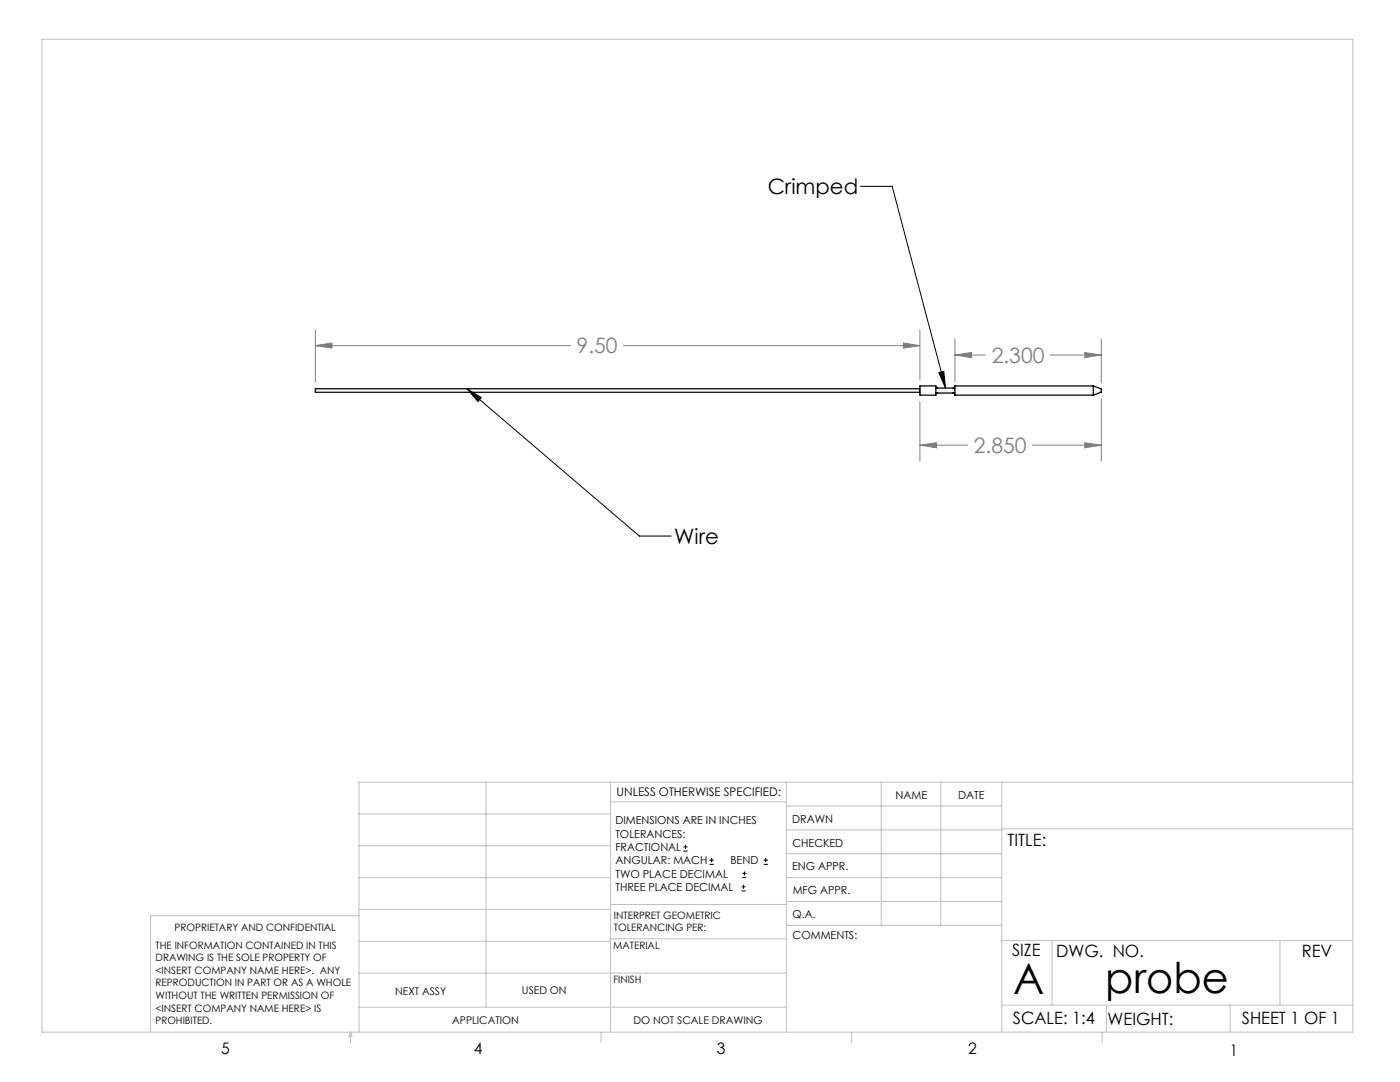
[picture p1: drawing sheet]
<svg xmlns="http://www.w3.org/2000/svg" width="279mm" height="216mm" viewBox="0 0 279 216" stroke-linecap="round" stroke-linejoin="round" font-family="sans-serif">
<g fill="none" stroke="#000" stroke-width=".2">
<path d="M171.7 37.2h6.3l10.7 40.2M93.2 77.6l34.4 29.4h6.3M93.2 77.6l2.9 1.7-.7 .8zM187.4 74.4l.9-.3 .4 3.3zM136.4 169.8h.8M136.4 169h.8M136.8 168.6v.8M141.6 172.5h.9M141.6 171.6h.9M142 171.2v.8M148 177.8h.8M148 177h.8"/>
<path d="M148.1 175.1h.8M148.1 174.3h.8M148.4 176.5v.8M148.6 173.9v.8M152.4 172.5h.8M152.4 171.6h.8M152.8 171.2v.8"/>
</g>
<g fill="none" stroke="#808080" stroke-width=".2">
<path d="M62.9 69l3.4-.6v1.1zM62.9 65.8v10.5M62.9 69h51M124.4 69h59.2M180.3 68.4l3.3 .6-3.3 .5zM183.6 65.8v9.9M190.6 70.8l3.3-.5v1.1zM190.6 67.7v8.5M190.6 70.8h6.1M209.6 70.8h10.2M216.5 70.3l3.3 .5-3.3 .6zM219.8 67.7v8.6"/>
<path d="M219.8 79.5v12.5M183.6 88.8l3.3-.5v1.1zM183.6 80.1v11.9M183.6 88.8h9.5M206.1 88.8h13.7M216.5 88.3l3.3 .5-3.3 .6z"/>
</g>
<g fill="none" stroke="#c0c0c0" stroke-width=".2">
<path d="M8.4 7.8h261.6v198.2h-261.6zM97 156.1v44.9M121.8 156.1v49.9M121.8 160h35.2M157 156.1v49.9M175.9 156.1v28.5M187.7 156.1v28.5M199.9 156.1v49.9M270 156.1h-198.4v49.9M71.6 175.1h50.2M71.6 168.8h50.2M71.6 162.4h50.2"/>
<path d="M157 170.4h42.9M157 165.6h42.9M157 160.8h42.9M157 175.1h42.9M157 179.9h42.9M199.9 165.4h70.1M71.6 194.2h85.4M71.6 187.8h50.2M71.6 181.5h50.2M71.6 182.7h-41.5v23.3M121.8 187.3h35.2M121.8 180.5h35.2"/>
<path d="M157 184.6h42.9M199.9 187.7h70.1M210 187.7v12.9M255.4 187.7v12.9M70 206v2.1M70 206l.3 .8h-.7zM71.6 201h85.4M119.9 206v2.1M170 206v2.1M199.9 200.6h70.1M220 206v2.1M220.8 200.6v5.4"/>
<path d="M245.5 200.6v5.4"/>
</g>
<path d="M93.2 77.6l2.9 1.7-.7 .8zM187.4 74.4l.9-.3 .4 3.3z" fill="#000"/>
<path d="M216.5 88.3l3.3 .5-3.3 .6zM183.6 88.8l3.3-.5v1.1zM216.5 70.3l3.3 .5-3.3 .6zM190.6 70.8l3.3-.5v1.1zM62.9 69l3.4-.6v1.1zM180.3 68.4l3.3 .6-3.3 .5z" fill="#808080"/>
<g fill="none" stroke="#000" stroke-width=".25">
<path d="M183.6 77.6h-120.7v.7h120.7M186.8 77.4h3.8v1h-3.8zM186.8 78.8h.1M186.8 77h.1M186.8 77l.3 .4M186.8 77h-3.2v1.8h3.2M187.1 78.4l-.3 .4M190.2 78.4l.4 .4M190.6 78.8h.1M190.6 77l-.1 .3-.3 .1M190.6 77h.1M190.6 78.8h27.6"/>
<path d="M190.6 77h27.6M218.2 77v1.8M218.2 77l1.6 .6v.6l-1.6 .6"/>
</g>
<g font-size="8.5">
<text x="202.2" y="198.3">A</text>
<text x="220.6" y="198.1">probe</text>
</g>
<g font-size="4.2">
<text x="153.2" y="38.8">Crimped</text>
<text x="134.5" y="108.5">Wire</text>
</g>
<g font-size="4.2" fill="#808080">
<text x="115.1" y="70.5">9.50</text>
<text x="197.9" y="72.4">2.300</text>
<text x="194.3" y="90.4">2.850</text>
</g>
<g font-size="3.4">
<text x="201.1" y="168.8">TITLE:</text>
<text x="202" y="190.8">SIZE</text>
<text x="210.8" y="190.9">DWG. NO.</text>
<text x="259.8" y="191">REV</text>
<text x="202.1" y="204.4">SCALE: 1:4</text>
<text x="221" y="204.5">WEIGHT:</text>
<text x="247.8" y="204.4">SHEET 1 OF 1</text>
</g>
<g font-size="3.2">
<text x="44.2" y="210.4">5</text>
<text x="94.6" y="210.3">4</text>
<text x="143.1" y="210.4">3</text>
<text x="193.2" y="210.3">2</text>
<text x="245.4" y="210.6">1</text>
</g>
<text font-size="2.4" x="123.1" y="158.9">UNLESS OTHERWISE SPECIFIED:</text>
<g font-size="2.2">
<text x="178.7" y="159.4">NAME</text>
<text x="191.2" y="159.4">DATE</text>
<text x="122.8" y="164.5">DIMENSIONS ARE IN INCHES</text>
<text x="122.8" y="167.1">TOLERANCES:</text>
<text x="158.1" y="164.2">DRAWN</text>
<text x="122.8" y="169.8">FRACTIONAL</text>
<text x="122.8" y="172.5">ANGULAR: MACH</text>
<text x="145.8" y="172.5">BEND</text>
<text x="158.1" y="173.7">ENG APPR.</text>
<text x="158.2" y="169.1">CHECKED</text>
<text x="122.8" y="175.1">TWO PLACE DECIMAL</text>
<text x="122.8" y="177.8">THREE PLACE DECIMAL</text>
<text x="158.2" y="178.4">MFG APPR.</text>
<text x="158.2" y="183.2">Q.A.</text>
<text x="158.2" y="187.4">COMMENTS:</text>
</g>
<g font-size="2.1">
<text x="78.8" y="198.5">NEXT ASSY</text>
<text x="104.2" y="198.4">USED ON</text>
<text x="90.2" y="204.3">APPLICATION</text>
<text x="126.4" y="204.3">DO NOT SCALE DRAWING</text>
</g>
<g font-size="2">
<text x="34.8" y="185.7">PROPRIETARY AND CONFIDENTIAL</text>
<text x="122.5" y="183.3">INTERPRET GEOMETRIC</text>
<text x="122.5" y="185.9">TOLERANCING PER:</text>
<text x="31.1" y="189.3">THE INFORMATION CONTAINED IN THIS</text>
<text x="31.1" y="191.8">DRAWING IS THE SOLE PROPERTY OF</text>
<text x="122.4" y="189.4">MATERIAL</text>
<text x="31.1" y="194.3">&lt;INSERT COMPANY NAME HERE&gt;. ANY</text>
<text x="31.1" y="196.8">REPRODUCTION IN PART OR AS A WHOLE</text>
<text x="122.4" y="196.2">FINISH</text>
<text x="31.1" y="199.4">WITHOUT THE WRITTEN PERMISSION OF</text>
<text x="31.1" y="201.9">&lt;INSERT COMPANY NAME HERE&gt; IS</text>
<text x="31.1" y="204.4">PROHIBITED.</text>
</g>
</svg>
